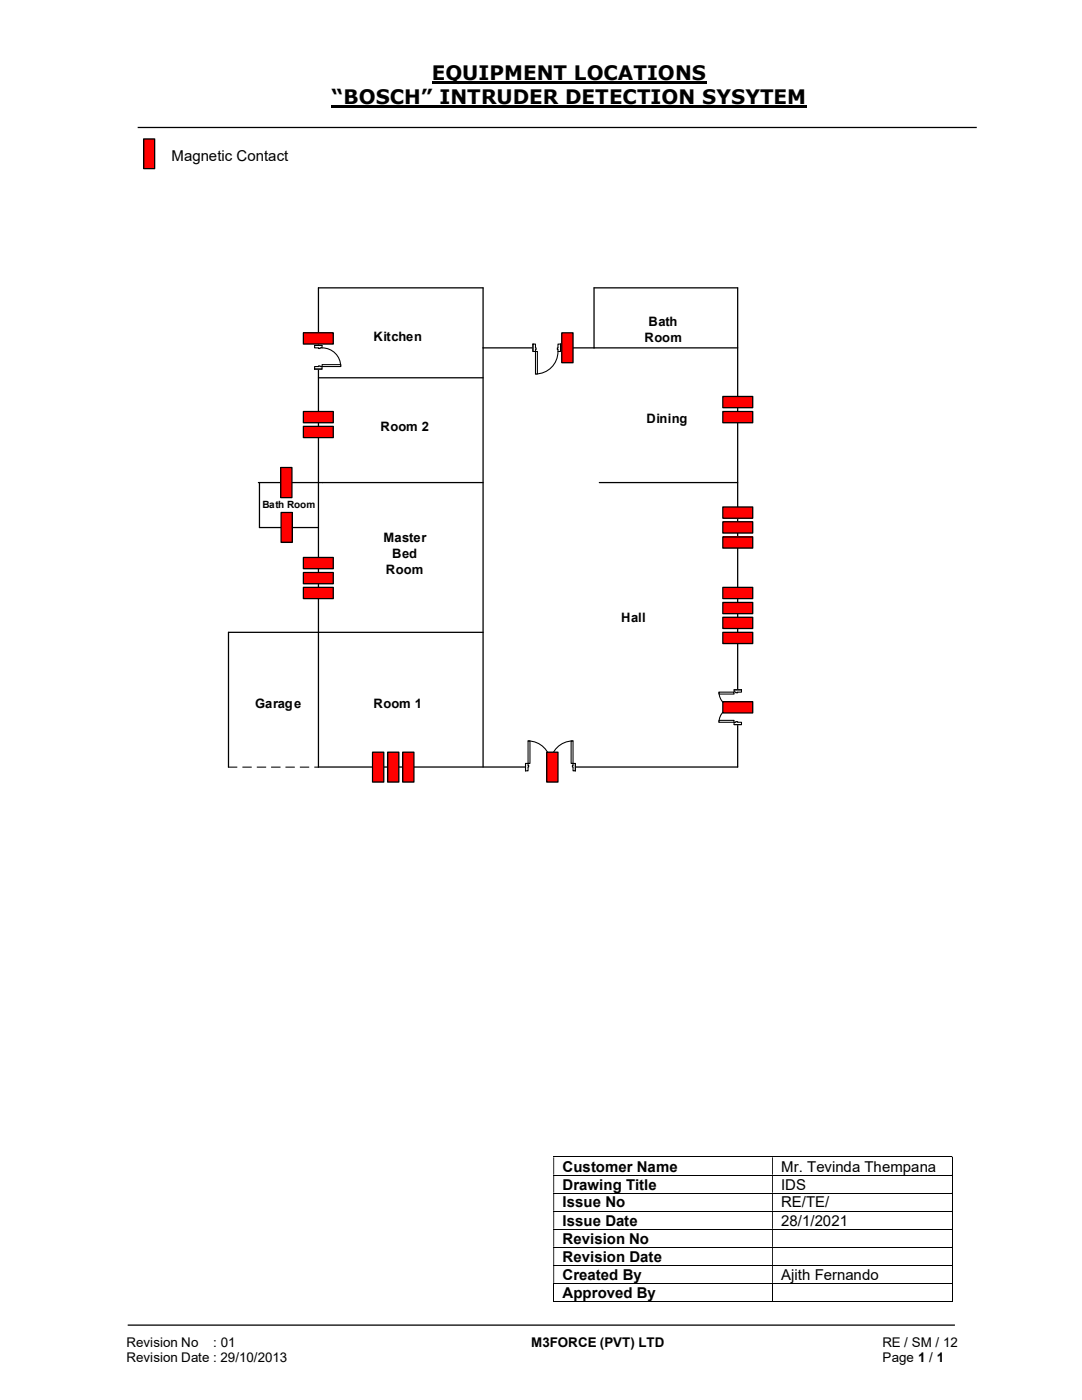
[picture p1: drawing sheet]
<svg xmlns="http://www.w3.org/2000/svg" width="216mm" height="279mm" viewBox="0 0 216 279" stroke-linecap="round" stroke-linejoin="round" font-family="sans-serif">
<path d="M86.1 16.5h54.9M66.2 21.3h94.8" fill="none" stroke="#000" stroke-width=".42"/>
<path d="M27.5 25.4h167.4M63.5 75.4h32.9M96.4 69.4h50.8M118.5 69.4v-12h28.7v95.7M51.6 96.3h44.8M51.8 96.3v9h11.7M119.6 96.3h27.6M96.4 126.2h-50.8v26.9M63.5 153.1v-95.7h32.9v95.7M25.5 264.5h165" fill="none" stroke="#000" stroke-width=".25"/>
<g fill="none" stroke="#000" stroke-width=".2">
<path d="M110.4 230.9h79.5M110.4 234.5h79.5M110.4 238.1h79.5M190 231v3.4M190 234.6v3.4M190 238.2v3.4M110.4 241.7h79.5M110.4 245.3h79.5M110.4 248.9h79.5M110.4 252.5h79.5M110.4 256.1h79.5M110.4 259.8h43.7"/>
<path d="M110.5 256.2v3.6M154.1 256.2v3.6M154.2 259.8h35.7M190 241.8v3.4M190 245.4v3.4M190 249v3.5M190 252.6v3.4M190 256.2v3.6"/>
</g>
<g fill="#000">
<path d="M189.9 230.8h.2v.2h-.2zM110.4 231h.2v3.4h-.2zM154.1 231h.1v3.4h-.1z" fill-rule="evenodd"/>
<path d="M189.9 234.4h.2v.2h-.2zM110.4 234.6h.2v3.4h-.2zM154.1 234.6h.1v3.4h-.1z" fill-rule="evenodd"/>
<path d="M189.9 238h.2v.2h-.2zM110.4 238.2h.2v3.4h-.2zM154.1 238.2h.1v3.4h-.1z" fill-rule="evenodd"/>
<path d="M189.9 241.6h.2v.2h-.2zM110.4 241.8h.2v3.4h-.2zM154.1 241.8h.1v3.4h-.1z" fill-rule="evenodd"/>
<path d="M189.9 245.2h.2v.2h-.2zM110.4 245.4h.2v3.4h-.2zM154.1 245.4h.1v3.4h-.1z" fill-rule="evenodd"/>
<path d="M189.9 248.8h.2v.2h-.2zM110.4 249h.2v3.5h-.2zM154.1 249h.1v3.5h-.1z" fill-rule="evenodd"/>
<path d="M189.9 252.5h.2v.1h-.2zM110.4 252.6h.2v3.4h-.2zM154.1 252.6h.1v3.4h-.1z" fill-rule="evenodd"/>
</g>
<g fill="#000">
<path d="M189.9 256h.2v.2h-.2zM189.9 259.7h.2v.1h-.2z"/>
<path d="M45.5 153l1.9 .1-.2 .1h-1.6zM48.4 153l1.8 .1-.1 .1h-1.6zM51.3 153l1.8 .1-.1 .1h-1.6zM54.1 153l1.9 .1-.1 .1h-1.7zM57 153l1.8 .1v.1h-1.7zM59.8 153l1.9 .1-.1 .1h-1.7zM62.7 153l.9 .1-.1 .1h-.7z"/>
</g>
<path d="M146.4 137.7h1.6v6.9h-1.6z" fill-rule="evenodd" fill="#fff"/>
<path d="M146.4 137.7h1.6v6.9h-1.6z" fill="none" stroke="#fff" stroke-width=".21"/>
<path d="M146.5 137.7v.4h1.5v-.4zM146.5 144.1h1.5v.5h-1.5z" fill-rule="evenodd" fill="#fff"/>
<path d="M146.8 138.1h-.3v-.4h1.5v.4h-.8M146.8 144.1h-.3v.5h1.5v-.5h-.8" fill="none" stroke="#000" stroke-width=".21"/>
<path d="M146.8 138.1v.2h.4v-.2zM146.8 144h.4v.1h-.4z" fill-rule="evenodd" fill="#fff"/>
<path d="M143.5 138.1a3 3 0 0 0 3 3 3 3 0 0 0-3 3M146.5 137.7h1.5M146.8 138.1v.2h.4v-.2M146.5 144.6h1.5M146.8 144.1v-.1h.4v.1" fill="none" stroke="#000" stroke-width=".21"/>
<path d="M143.5 143.8h3v.3h-3z" fill="#fff"/>
<path d="M143.5 143.8h3v.3h-3z" fill="none" stroke="#000" stroke-width=".21"/>
<path d="M143.5 138.1h3v.4h-3z" fill="#fff"/>
<path d="M143.5 138.1h3v.4h-3z" fill="none" stroke="#000" stroke-width=".21"/>
<path d="M112.1 66.4h2.2v6h-2.2z" fill="#f00"/>
<path d="M112.1 66.4h2.2v6h-2.2z" fill="none" stroke="#000" stroke-width=".25"/>
<path d="M56.1 102.3h2.2v5.9h-2.2z" fill="#f00"/>
<path d="M56.1 102.3h2.2v5.9h-2.2z" fill="none" stroke="#000" stroke-width=".25"/>
<path d="M56 93.3h2.3v6h-2.3z" fill="#f00"/>
<path d="M56 93.3h2.3v6h-2.3z" fill="none" stroke="#000" stroke-width=".25"/>
<path d="M60.5 85.1h6v2.2h-6z" fill-rule="evenodd" fill="#f00"/>
<path d="M60.5 85.1h6v2.2h-6z" fill="none" stroke="#000" stroke-width=".25"/>
<path d="M60.5 82.1h6v2.3h-6z" fill-rule="evenodd" fill="#f00"/>
<path d="M60.5 82.1h6v2.3h-6z" fill="none" stroke="#000" stroke-width=".25"/>
<path d="M144.2 82.1h6v2.3h-6z" fill-rule="evenodd" fill="#f00"/>
<path d="M144.2 82.1h6v2.3h-6z" fill="none" stroke="#000" stroke-width=".25"/>
<path d="M144.2 79.1h6v2.3h-6z" fill-rule="evenodd" fill="#f00"/>
<path d="M144.2 79.1h6v2.3h-6z" fill="none" stroke="#000" stroke-width=".25"/>
<path d="M144.2 140h6v2.3h-6z" fill-rule="evenodd" fill="#f00"/>
<path d="M144.2 140h6v2.3h-6z" fill="none" stroke="#000" stroke-width=".25"/>
<path d="M60.5 117.2h6v2.3h-6z" fill-rule="evenodd" fill="#f00"/>
<path d="M60.5 117.2h6v2.3h-6z" fill="none" stroke="#000" stroke-width=".25"/>
<path d="M60.5 114.3h6v2.2h-6z" fill-rule="evenodd" fill="#f00"/>
<path d="M60.5 114.3h6v2.2h-6z" fill="none" stroke="#000" stroke-width=".25"/>
<path d="M60.5 111.3h6v2.2h-6z" fill-rule="evenodd" fill="#f00"/>
<path d="M60.5 111.3h6v2.2h-6z" fill="none" stroke="#000" stroke-width=".25"/>
<path d="M60.5 66.4h6v2.3h-6z" fill-rule="evenodd" fill="#f00"/>
<path d="M60.5 66.4h6v2.3h-6z" fill="none" stroke="#000" stroke-width=".25"/>
<path d="M144.2 107.1h6v2.3h-6z" fill-rule="evenodd" fill="#f00"/>
<path d="M144.2 107.1h6v2.3h-6z" fill="none" stroke="#000" stroke-width=".25"/>
<path d="M144.2 104.1h6v2.3h-6z" fill-rule="evenodd" fill="#f00"/>
<path d="M144.2 104.1h6v2.3h-6z" fill="none" stroke="#000" stroke-width=".25"/>
<path d="M144.2 101.2h6v2.2h-6z" fill-rule="evenodd" fill="#f00"/>
<path d="M144.2 101.2h6v2.2h-6z" fill="none" stroke="#000" stroke-width=".25"/>
<path d="M144.2 126.2h6v2.2h-6z" fill-rule="evenodd" fill="#f00"/>
<path d="M144.2 126.2h6v2.2h-6z" fill="none" stroke="#000" stroke-width=".25"/>
<path d="M144.2 123.2h6v2.2h-6z" fill-rule="evenodd" fill="#f00"/>
<path d="M144.2 123.2h6v2.2h-6z" fill="none" stroke="#000" stroke-width=".25"/>
<path d="M144.2 120.2h6v2.3h-6z" fill-rule="evenodd" fill="#f00"/>
<path d="M144.2 120.2h6v2.3h-6z" fill="none" stroke="#000" stroke-width=".25"/>
<path d="M144.2 117.2h6v2.3h-6z" fill-rule="evenodd" fill="#f00"/>
<path d="M144.2 117.2h6v2.3h-6z" fill="none" stroke="#000" stroke-width=".25"/>
<path d="M106.3 68.6h5.5v1.6h-5.5z" fill="#fff"/>
<path d="M106.3 68.6h5.5v1.6h-5.5z" fill="none" stroke="#fff" stroke-width=".21"/>
<path d="M106.3 68.7v1.4h.5v-1.4zM111.3 68.7h.5v1.4h-.5z" fill-rule="evenodd" fill="#fff"/>
<path d="M106.8 69.4v-.7h-.5v1.4h.5v-.3M111.3 69.4v-.7h.5v1.4h-.5v-.3" fill="none" stroke="#000" stroke-width=".21"/>
<path d="M106.8 69.4v.4h.2v-.4zM111.2 69.4h.1v.4h-.1z" fill-rule="evenodd" fill="#fff"/>
<path d="M106.3 68.7v1.4M106.8 69.4h.2v.4h-.2M111.3 70.1a4.5 4.5 0 0 1-4.5 4.5M111.3 69.4h-.1v.4h.1M111.8 68.7v1.4" fill="none" stroke="#000" stroke-width=".21"/>
<path d="M106.8 70.1h.4v4.5h-.4z" fill-rule="evenodd" fill="#fff"/>
<path d="M106.8 70.1h.4v4.5h-.4z" fill="none" stroke="#000" stroke-width=".21"/>
<path d="M62.7 68.9h1.6v4.8h-1.6z" fill-rule="evenodd" fill="#fff"/>
<path d="M62.7 68.9h1.6v4.8h-1.6z" fill="none" stroke="#fff" stroke-width=".21"/>
<path d="M62.8 73.2v.5h1.5v-.5zM62.8 68.9h1.5v.5h-1.5z" fill-rule="evenodd" fill="#fff"/>
<path d="M63.5 73.2h-.7v.5h1.5v-.5h-.4M63.5 69.4h-.7v-.5h1.5v.5h-.4" fill="none" stroke="#000" stroke-width=".21"/>
<path d="M63.5 73v.2h.4v-.2zM63.5 69.4h.4v.2h-.4z" fill-rule="evenodd" fill="#fff"/>
<path d="M62.8 73.7h1.5M62.8 68.9h1.5M63.5 73.2v-.2h.4v.2M63.5 69.4v.2h.4v-.2M64.3 69.4a3.7 3.7 0 0 1 3.7 3.8" fill="none" stroke="#000" stroke-width=".21"/>
<path d="M64.3 72.8h3.7v.4h-3.7z" fill="#fff"/>
<path d="M64.3 72.8h3.7v.4h-3.7z" fill="none" stroke="#000" stroke-width=".21"/>
<path d="M63.5 153.1h83.7" fill="none" stroke="#000" stroke-width=".25"/>
<path d="M104.9 152.3h9.9v1.6h-9.9z" fill="#fff"/>
<path d="M104.9 152.3h9.9v1.6h-9.9z" fill="none" stroke="#fff" stroke-width=".21"/>
<path d="M114.3 152.4v1.4h.5v-1.4zM104.9 152.4h.5v1.4h-.5z" fill-rule="evenodd" fill="#fff"/>
<path d="M105.4 152.7v-.3h-.5v1.4h.5v-.7M114.3 152.7v-.3h.5v1.4h-.5v-.7" fill="none" stroke="#000" stroke-width=".21"/>
<path d="M114.2 152.7v.4h.1v-.4zM105.4 152.7h.1v.4h-.1z" fill-rule="evenodd" fill="#fff"/>
<path d="M104.9 152.4v1.4M105.4 147.9a4.5 4.5 0 0 1 4.5 4.5 4.5 4.5 0 0 1 4.4-4.5M105.4 152.7h.1v.4h-.1M114.3 152.7h-.1v.4h.1M114.8 152.4v1.4" fill="none" stroke="#000" stroke-width=".21"/>
<path d="M105.4 147.9h.3v4.5h-.3z" fill-rule="evenodd" fill="#fff"/>
<path d="M105.4 147.9h.3v4.5h-.3z" fill="none" stroke="#000" stroke-width=".21"/>
<path d="M114 147.9h.3v4.5h-.3z" fill-rule="evenodd" fill="#fff"/>
<path d="M114 147.9h.3v4.5h-.3z" fill="none" stroke="#000" stroke-width=".21"/>
<path d="M109.1 150.1h2.2v6h-2.2z" fill="#f00"/>
<path d="M109.1 150.1h2.2v6h-2.2z" fill="none" stroke="#000" stroke-width=".25"/>
<path d="M74.3 150.1h2.3v6h-2.3z" fill="#f00"/>
<path d="M74.3 150.1h2.3v6h-2.3z" fill="none" stroke="#000" stroke-width=".25"/>
<path d="M77.3 150.1h2.3v6h-2.3z" fill="#f00"/>
<path d="M77.3 150.1h2.3v6h-2.3z" fill="none" stroke="#000" stroke-width=".25"/>
<path d="M80.3 150.1h2.3v6h-2.3z" fill="#f00"/>
<path d="M80.3 150.1h2.3v6h-2.3z" fill="none" stroke="#000" stroke-width=".25"/>
<path d="M28.7 27.7h2.2v6h-2.2z" fill="#f00"/>
<path d="M28.7 27.7h2.2v6h-2.2z" fill="none" stroke="#000" stroke-width=".25"/>
<g font-size="4">
<text x="86.1" y="16">EQUIPMENT LOCATIONS</text>
<text x="66.2" y="20.8">“BOSCH” INTRUDER DETECTION SYSYTEM</text>
</g>
<g font-size="3">
<text x="34.2" y="32.1">Magnetic Contact</text>
<text x="112.3" y="233.8">Customer Name</text>
<text x="155.9" y="233.8">Mr. Tevinda Thempana</text>
<text x="112.3" y="237.4">Drawing Title</text>
<text x="155.9" y="237.4">IDS</text>
<text x="112.3" y="241">Issue No</text>
<text x="112.3" y="244.6">Issue Date</text>
<text x="155.9" y="241">RE/TE/</text>
<text x="155.9" y="244.6">28/1/2021</text>
<text x="112.3" y="248.2">Revision No</text>
<text x="112.3" y="251.8">Revision Date</text>
<text x="112.3" y="255.4">Created By</text>
<text x="155.9" y="255.4">Ajith Fernando</text>
<text x="112.3" y="259">Approved By</text>
</g>
<g font-size="2.7">
<text x="25.2" y="268.8">Revision No</text>
<text x="42.6" y="268.8">: 01</text>
<text x="106" y="268.8">M3FORCE (PVT) LTD</text>
<text x="176.1" y="268.8">RE / SM / 12</text>
<text x="25.2" y="271.8">Revision Date : 29/10/2013</text>
<text x="176.1" y="271.8">Page 1 / 1</text>
</g>
<g font-size="2.6">
<text x="129.4" y="65">Bath</text>
<text x="74.5" y="68.1">Kitchen</text>
<text x="128.6" y="68.2">Room</text>
<text x="75.9" y="86">Room 2</text>
<text x="129" y="84.5">Dining</text>
<text x="76.5" y="108.2">Master</text>
<text x="78.3" y="111.4">Bed</text>
<text x="77" y="114.6">Room</text>
<text x="124" y="124.1">Hall</text>
<text x="50.9" y="141.3">Garage</text>
<text x="74.5" y="141.3">Room 1</text>
</g>
<text font-size="2" x="52.4" y="101.4">Bath Room</text>
</svg>
